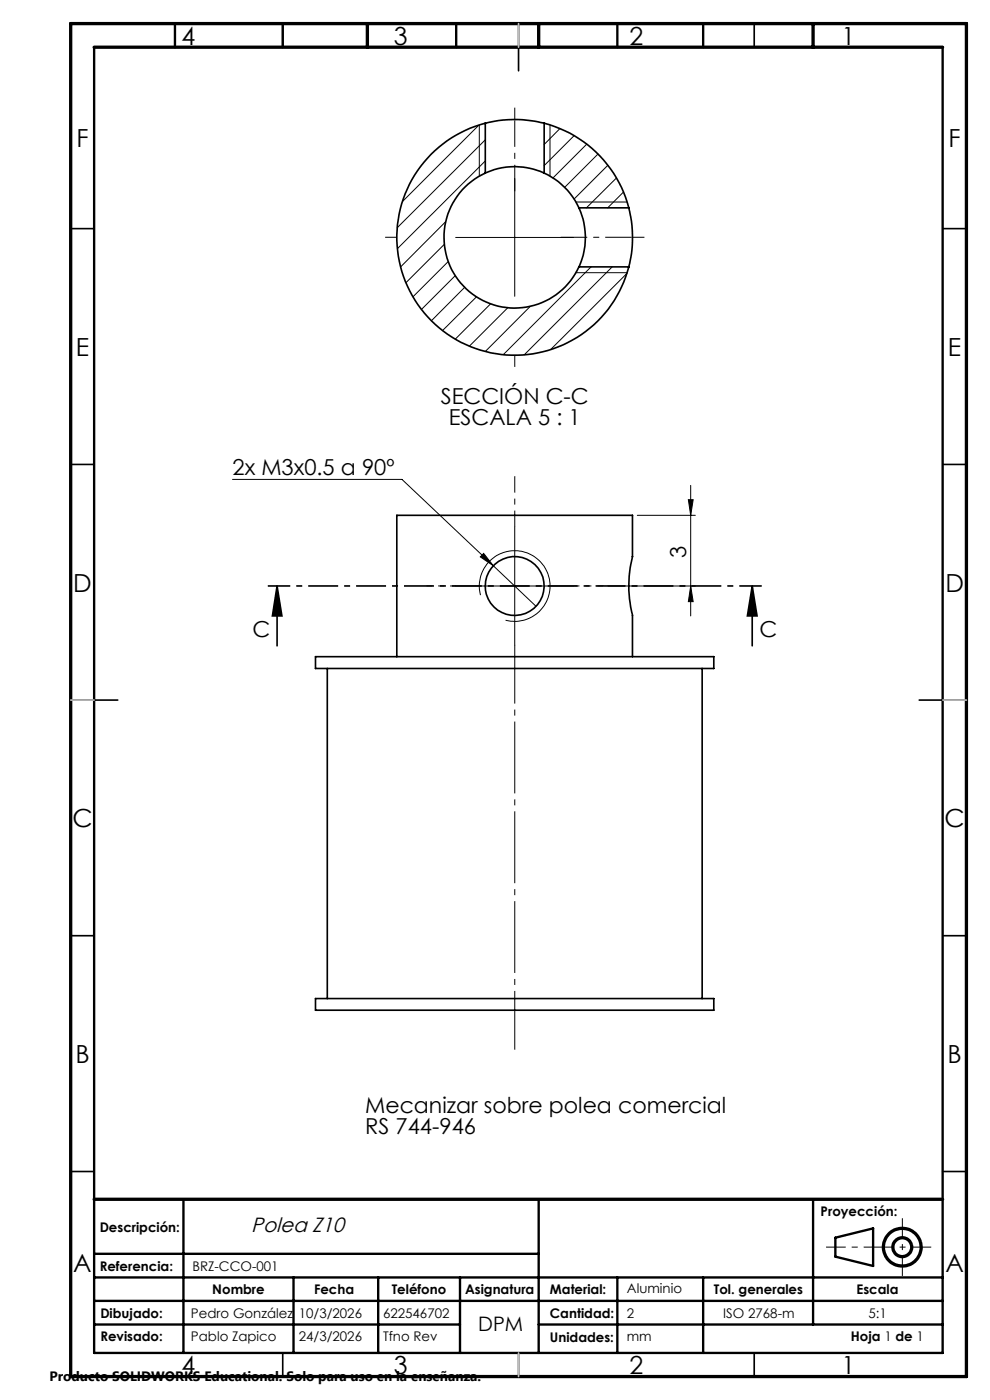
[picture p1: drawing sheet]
<svg xmlns="http://www.w3.org/2000/svg" width="210mm" height="297mm" viewBox="0 0 210 297" stroke-linecap="round" stroke-linejoin="round" font-family="sans-serif">
<g fill="none" stroke="#000" stroke-width=".35">
<path d="M60 5v5M110 5v10M160 5v5M102.9 26.1a25.4 25.4 0 0 1 12.5 0M102.9 36.7a14.8 14.8 0 0 1 12.5 0M102.9 26.1a25 25 0 0 0-11.4 41.9 25 25 0 0 0 41.9-11.4M102.9 36.7a15 15 0 0 0-4.3 24.2 15 15 0 0 0 24.2-4.3M102.9 26.1v10.6M115.4 26.1a25.1 25.1 0 0 1 18 18M115.4 36.7a15.2 15.2 0 0 1 7.4 7.4M115.4 26.1v10.6M15 48.5h5"/>
<path d="M122.8 44.1a15.1 15.1 0 0 1 0 12.5M122.8 56.6h10.6M122.8 44.1h10.6M133.4 44.1a25.5 25.5 0 0 1 0 12.5M200 48.5h5M15 98.5h5M200 98.5h5M58.8 124.3l1 6.4h-2zM58.8 124.3v12.7M66.9 139.3h84.5v2.5h-84.5zM84.2 139.3v-30h50v8.8a25.5 25.5 0 0 0 0 12.5v8.7M159.6 124.3l1 6.4h-2.1z"/>
<path d="M159.6 124.3v12.7M15 148.5h10M69.4 141.8v70M148.9 141.8v70M195 148.5h10M15 198.5h5M200 198.5h5M66.9 211.8h84.5v2.5h-84.5zM15 248.5h5M200 248.5h5M60 287v5M110 287v5"/>
<path d="M160 287v5"/>
<circle cx="109.2" cy="124.3" r="6.2"/>
</g>
<g fill="none" stroke="#000" stroke-width=".21">
<path d="M101.6 26.6l-16.2 16.2M101.7 26.5v10.9M102.9 29.7l-18.7 18.6M102.9 34.1l-18.6 18.7M109.2 37.8v25.1M116.7 26.5v10.9M118.8 27.3l-3.4 3.4M121.8 28.8l-6.4 6.3M124.5 30.6l-7.2 7.1M126.9 32.7l-7.1 7.1M128.9 35.1l-7.1 7.1M130.8 37.7l-6.4 6.4"/>
<path d="M94.3 51.8l-8.2 8.2M94.5 47l-9.5 9.6M95.1 55.5l-7.5 7.5M96.6 58.5l-7.2 7.1M96.7 50.4h25M122.2 42.9h10.8M122.2 57.9h10.8M125.4 56.6l-18.6 18.6M129.9 56.6l-18.7 18.7M132.3 40.7l-3.4 3.4M133 58l-16.2 16.2M98.6 61l-7.1 7"/>
<path d="M101.1 63l-7.2 7.1M104.1 64.4l-7.5 7.6M107.7 65.3l-8.1 8.1M112.5 65l-9.6 9.6M49.3 101.7h36l19.3 18.3M102.6 117.4l2 2.6-2.7-1.9zM109.2 111.8v25M135.2 109.3h12.3M146 106h1l-.5 3.3zM146.5 103v27.7M96.7 124.3h25M101.9 126.3a7.5 7.5 0 0 1 6.6-9.4 7.5 7.5 0 0 1 8.1 8.1 7.5 7.5 0 0 1-9.4 6.6"/>
<path d="M104.6 120l9.1 8.6M128.9 124.3h18.6M146.5 124.3l.5 3.3h-1z"/>
</g>
<g fill="none" stroke="#000" stroke-width=".7" stroke-linecap="butt">
<circle cx="191.4" cy="264.6" r="4"/>
<circle cx="191.4" cy="264.6" r="2"/>
</g>
<path d="M109.2 25.5v15.1M134 50.3h-15.1" fill="none" stroke="#000" stroke-width=".21" stroke-dasharray="6.3 1.3 1.3 1.3" stroke-dashoffset=".7" stroke-linecap="butt"/>
<path d="M161.6 124.3h-104.8" fill="none" stroke="#000" stroke-width=".35" stroke-dasharray="6.3 1.3 1.3 1.3" stroke-dashoffset="1.6" stroke-linecap="butt"/>
<path d="M197.5 264.6h-22.3" fill="none" stroke="#000" stroke-width=".21" stroke-dasharray="6.3 1.3 1.3 1.3" stroke-dashoffset="2.2" stroke-linecap="butt"/>
<path d="M191.4 258.4v12.3" fill="none" stroke="#000" stroke-width=".21" stroke-dasharray="6.3 1.3 1.3 1.3" stroke-dashoffset="2.1" stroke-linecap="butt"/>
<path d="M109.2 111.8v-10.8" fill="none" stroke="#000" stroke-width=".21" stroke-dasharray="15.2 1.3 1.3 1.3" stroke-dashoffset="11.8" stroke-linecap="butt"/>
<path d="M96.7 124.3h-6.3M121.7 124.3h6.2" fill="none" stroke="#000" stroke-width=".21" stroke-dasharray="15.2 1.3 1.3 1.3" stroke-dashoffset="14" stroke-linecap="butt"/>
<path d="M109.2 136.8v85.9" fill="none" stroke="#000" stroke-width=".21" stroke-dasharray="15.2 1.3 1.3 1.3" stroke-dashoffset="2.8" stroke-linecap="butt"/>
<path d="M109.2 25.3v-2.5M84.2 50.3h-2.5M134.2 50.3h2.5M109.2 75.3v2.5" fill="none" stroke="#000" stroke-width=".21" stroke-dasharray="15.2 1.3 1.3 1.3" stroke-linecap="butt"/>
<g fill="none" stroke="#000" stroke-width=".5">
<path d="M20 10v277h180v-277M37.1 5v5M60 5v5M96.8 5v5M131 5v5M149.2 5v5M38.9 254.4v32.6M114.3 254.4v32.6M172.5 254.4v26.6M20 266h94.3M20 271h180M20 276h180"/>
<path d="M62.3 271v16M80.2 271v16M97.6 271v16M131 271v16M149.2 271v16M177.2 262.6l8-2v8l-8-2zM20 281h77.6M114.3 281h85.7"/>
</g>
<path d="M15 5h190v287h-190zM20 10h180M77.9 5v5M114.3 5v5M172.5 5v5M20 254.4h180" fill="none" stroke="#000" stroke-width=".7"/>
<path d="M110 5v5M15 148.5h5M200 148.5h5M110 287v5" fill="none" stroke="#c0c0c0" stroke-width=".35"/>
<g fill="#000">
<path d="M102.6 117.4l2 2.6-2.7-1.9z"/>
<path d="M146.5 124.3l.5 3.3h-1zM146 106h1l-.5 3.3z"/>
<path d="M159.6 124.3l1 6.4h-2.1zM58.8 124.3l1 6.4h-2z"/>
</g>
<g font-size="5.3">
<text x="38.5" y="9.5">4</text>
<text x="83.5" y="9.5">3</text>
<text x="133.5" y="9.5">2</text>
<text x="178.5" y="9.5">1</text>
<text x="16.2" y="31.2">F</text>
<text x="201.2" y="31.2">F</text>
<text x="16.1" y="75.5">E</text>
<text x="201.1" y="75.5">E</text>
<text x="15.5" y="125.5">D</text>
<text x="200.5" y="125.5">D</text>
<text x="15.4" y="175.5">C</text>
<text x="200.4" y="175.5">C</text>
<text x="16" y="225.5">B</text>
<text x="201" y="225.5">B</text>
<text x="15.5" y="269.7">A</text>
<text x="200.5" y="269.7">A</text>
<text x="38.5" y="291.5">4</text>
<text x="83.5" y="291.5">3</text>
<text x="133.5" y="291.5">2</text>
<text x="178.5" y="291.5">1</text>
</g>
<g font-size="4.7">
<text x="93.5" y="85.6">SECCIÓN C-C</text>
<text x="95.2" y="90.1">ESCALA 5 : 1</text>
<text x="49.3" y="100.7">2x M3x0.5 a 90º</text>
<text x="145.5" y="118.4" transform="rotate(-90 145.5 118.4)">3</text>
<text x="53.6" y="135.1">C</text>
<text x="161.1" y="135.1">C</text>
<text x="77.5" y="236">Mecanizar sobre polea comercial</text>
<text x="77.5" y="240.5">RS 744-946</text>
</g>
<text font-size="4.4" x="53.3" y="261.3">Polea Z10</text>
<text font-size="4.2" x="101.4" y="282.3">DPM</text>
<text font-size="2.9" x="10.5" y="292.9">Producto SOLIDWORKS Educational. Solo para uso en la enseñanza.</text>
<g font-size="2.8">
<text x="21.1" y="261.3">Descripción:</text>
<text x="174.1" y="258">Proyección:</text>
<text x="21.1" y="269.7">Referencia:</text>
<text x="40.8" y="269.7">BRZ-CCO-001</text>
<text x="45" y="274.5">Nombre</text>
<text x="66.6" y="274.5">Fecha</text>
<text x="83.1" y="274.5">Teléfono</text>
<text x="98.6" y="274.5">Asignatura</text>
<text x="116.7" y="274.5">Material:</text>
<text x="133" y="274.4">Aluminio</text>
<text x="151.4" y="274.5">Tol. generales</text>
<text x="181.7" y="274.5">Escala</text>
<text x="21.3" y="279.7">Dibujado:</text>
<text x="40.5" y="279.7">Pedro González</text>
<text x="63.4" y="279.7">10/3/2026</text>
<text x="81.3" y="279.7">622546702</text>
<text x="116.7" y="279.7">Cantidad:</text>
<text x="133" y="279.6">2</text>
<text x="153.4" y="279.7">ISO 2768-m</text>
<text x="184.2" y="279.7">5:1</text>
<text x="21.3" y="284.6">Revisado:</text>
<text x="40.5" y="284.6">Pablo Zapico</text>
<text x="63.4" y="284.6">24/3/2026</text>
<text x="81.3" y="284.6">Tfno Rev</text>
<text x="116.7" y="284.6">Unidades:</text>
<text x="133" y="284.5">mm</text>
<text x="180.5" y="284.5">Hoja 1 de 1</text>
</g>
</svg>
